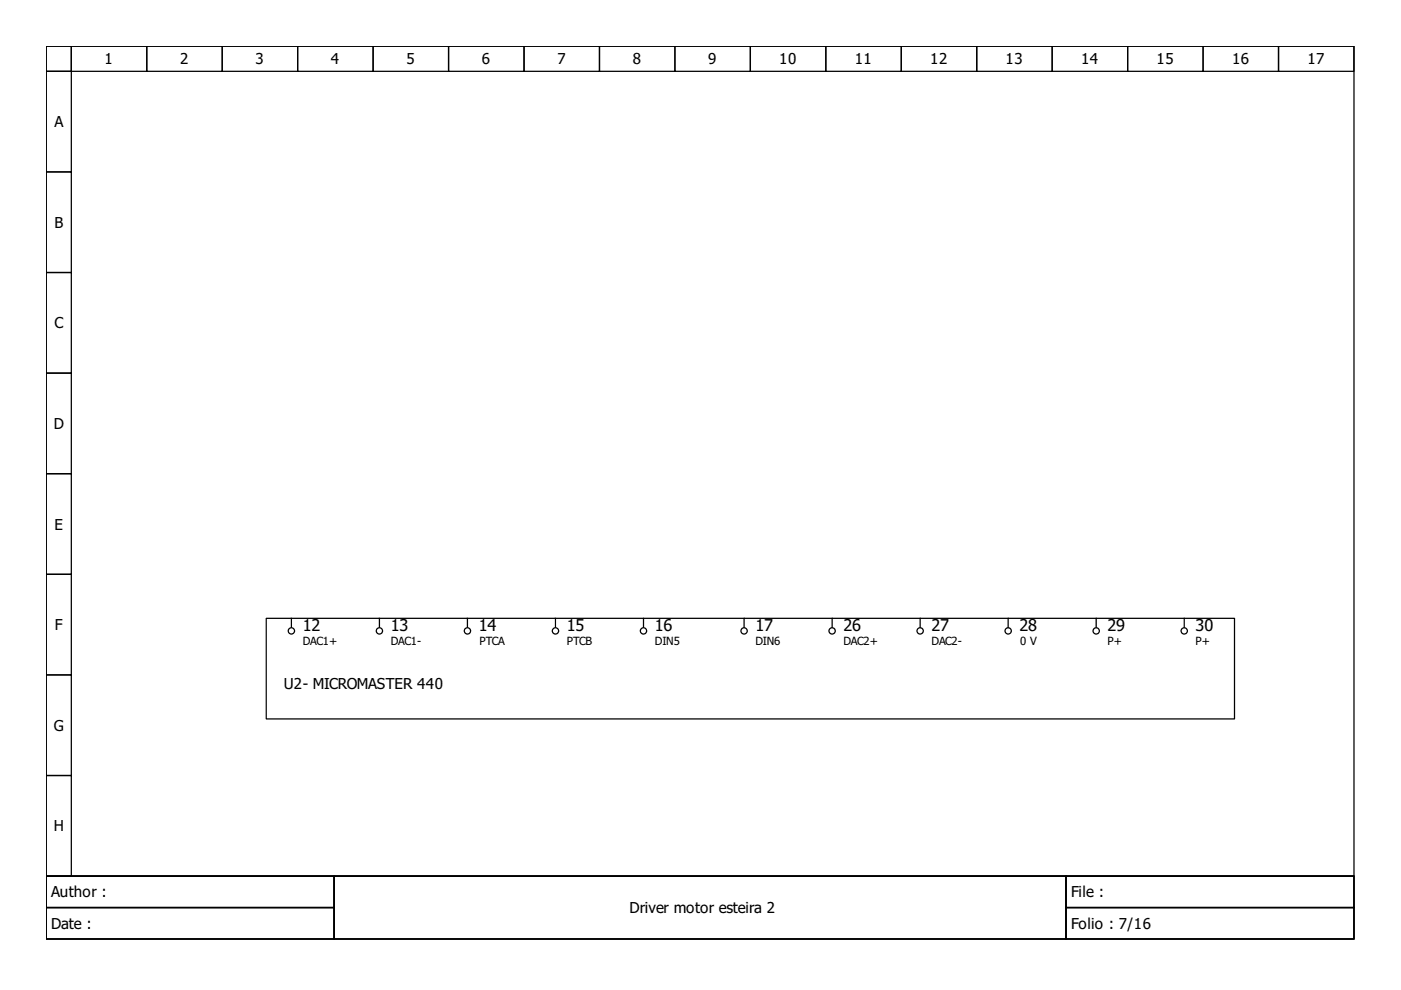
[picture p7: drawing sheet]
<svg xmlns="http://www.w3.org/2000/svg" width="297mm" height="210mm" viewBox="0 0 297 210" stroke-linecap="round" stroke-linejoin="round" font-family="sans-serif">
<g fill="none" stroke="#000" stroke-width=".27">
<path d="M9.8 9.8h277.3v176h-277.3zM9.8 9.8h5.3v5.3h-5.3zM9.8 15.1h5.3v21.4h-5.3zM15.1 9.8h16v5.3h-16zM31.1 9.8h16v5.3h-16zM47.1 9.8h16v5.3h-16zM63.1 9.8h16v5.3h-16zM79.1 9.8h16v5.3h-16zM95.1 9.8h16v5.3h-16zM111.1 9.8h16v5.3h-16zM127.1 9.8h16v5.3h-16zM143.1 9.8h16v5.3h-16z"/>
<path d="M159.1 9.8h16v5.3h-16zM175.1 9.8h16v5.3h-16zM191.1 9.8h16v5.3h-16zM207.1 9.8h16v5.3h-16zM223.1 9.8h16v5.3h-16zM239.1 9.8h16v5.3h-16zM255.1 9.8h16v5.3h-16zM271.1 9.8h16v5.3h-16zM9.8 36.5h5.3v21.3h-5.3zM9.8 57.8h5.3v21.3h-5.3zM9.8 79.1h5.3v21.3h-5.3zM9.8 100.4h5.3v21.4h-5.3z"/>
<path d="M9.8 121.8h5.3v21.3h-5.3zM56.4 131.1h205.3v21.3h-205.3zM61.8 131.1v1.9M80.4 131.1v1.9M99.1 131.1v1.9M117.8 131.1v1.9M136.4 131.1v1.9M157.8 131.1v1.9M176.4 131.1v1.9M195.1 131.1v1.9M213.8 131.1v1.9M232.4 131.1v1.9"/>
<path d="M251.1 131.1v1.9M9.8 143.1h5.3v21.3h-5.3zM9.8 164.4h5.3v21.4h-5.3zM9.8 185.8h277.3v13.3h-277.3zM9.8 185.8h61v6.6h-61zM9.8 192.4h61v6.7h-61zM70.8 185.8h155.2v13.3h-155.2zM226 185.8h61.1v6.6h-61.1zM226 192.4h61.1v6.7h-61.1z"/>
<circle cx="61.8" cy="133.8" r=".67"/>
<circle cx="80.4" cy="133.8" r=".67"/>
<circle cx="99.1" cy="133.8" r=".67"/>
<circle cx="117.8" cy="133.8" r=".67"/>
<circle cx="136.4" cy="133.8" r=".67"/>
<circle cx="157.8" cy="133.8" r=".67"/>
<circle cx="176.4" cy="133.8" r=".67"/>
<circle cx="195.1" cy="133.8" r=".67"/>
<circle cx="213.8" cy="133.8" r=".67"/>
<circle cx="232.4" cy="133.8" r=".67"/>
<circle cx="251.1" cy="133.8" r=".67"/>
</g>
<g font-size="3.5">
<text x="64.2" y="133.8">12</text>
<text x="82.8" y="133.8">13</text>
<text x="101.5" y="133.8">14</text>
<text x="120.2" y="133.8">15</text>
<text x="138.8" y="133.8">16</text>
<text x="160.2" y="133.8">17</text>
<text x="178.8" y="133.8">26</text>
<text x="197.5" y="133.8">27</text>
<text x="216.2" y="133.8">28</text>
<text x="234.8" y="133.8">29</text>
<text x="253.5" y="133.8">30</text>
</g>
<g font-size="3.2">
<text x="22.2" y="13.7">1</text>
<text x="38.2" y="13.7">2</text>
<text x="54.2" y="13.7">3</text>
<text x="70.2" y="13.7">4</text>
<text x="86.2" y="13.7">5</text>
<text x="102.2" y="13.7">6</text>
<text x="118.2" y="13.7">7</text>
<text x="134.2" y="13.7">8</text>
<text x="150.2" y="13.7">9</text>
<text x="165.2" y="13.7">10</text>
<text x="181.2" y="13.7">11</text>
<text x="197.2" y="13.7">12</text>
<text x="213.2" y="13.7">13</text>
<text x="229.2" y="13.7">14</text>
<text x="245.2" y="13.7">15</text>
<text x="261.2" y="13.7">16</text>
<text x="277.2" y="13.7">17</text>
<text x="11.5" y="27">A</text>
<text x="11.5" y="48.3">B</text>
<text x="11.5" y="69.6">C</text>
<text x="11.4" y="91">D</text>
<text x="11.5" y="112.3">E</text>
<text x="11.7" y="133.6">F</text>
<text x="60.2" y="146">U2- MICROMASTER 440</text>
<text x="11.4" y="155">G</text>
<text x="11.4" y="176.3">H</text>
<text x="10.9" y="190.3">Author :</text>
<text x="227.1" y="190.3">File :</text>
<text x="10.9" y="197">Date :</text>
<text x="133.5" y="193.6">Driver motor esteira 2</text>
<text x="227.1" y="197">Folio : 7/16</text>
</g>
<g font-size="2.4">
<text x="64.2" y="136.8">DAC1+</text>
<text x="82.8" y="136.8">DAC1-</text>
<text x="101.6" y="136.8">PTCA</text>
<text x="120.2" y="136.8">PTCB</text>
<text x="138.8" y="136.8">DIN5</text>
<text x="160.2" y="136.8">DIN6</text>
<text x="178.8" y="136.8">DAC2+</text>
<text x="197.5" y="136.8">DAC2-</text>
<text x="216.3" y="136.8">0 V</text>
<text x="234.8" y="136.8">P+</text>
<text x="253.5" y="136.8">P+</text>
</g>
</svg>
